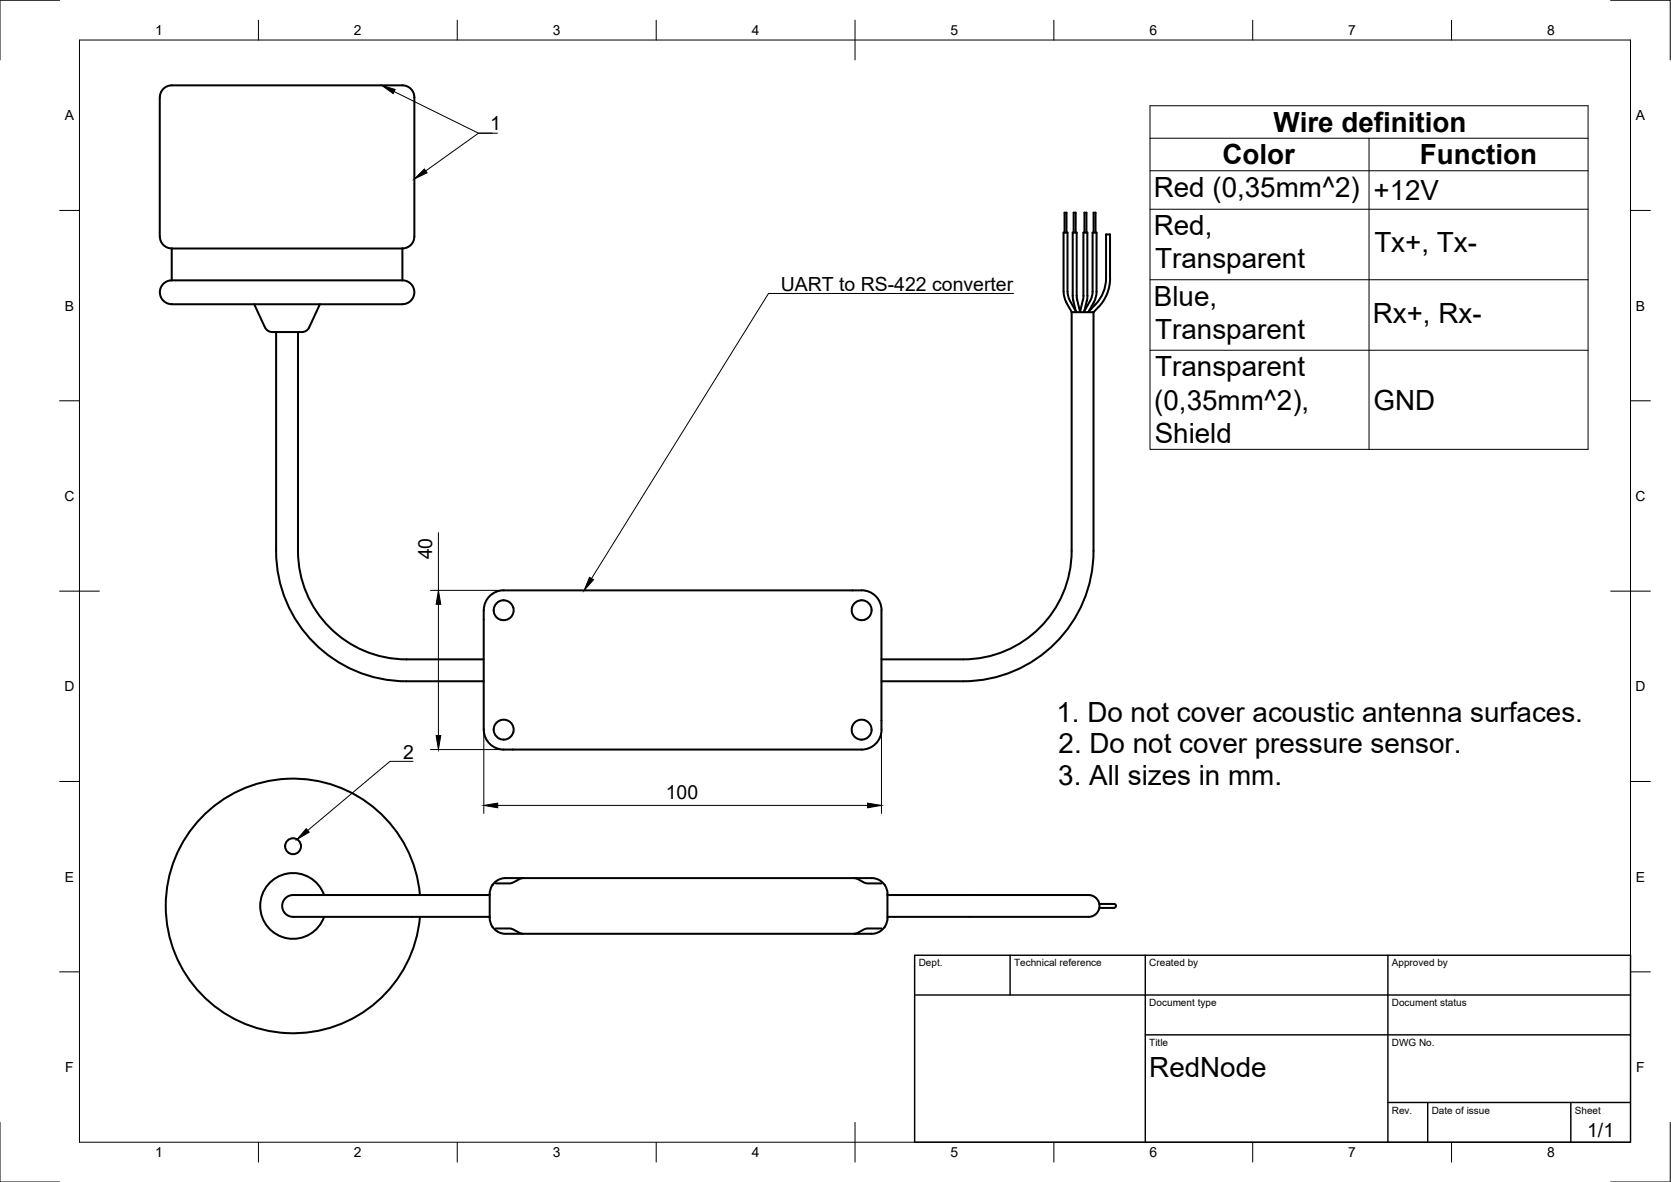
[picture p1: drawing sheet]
<svg xmlns="http://www.w3.org/2000/svg" width="420mm" height="297mm" viewBox="0 0 420 297" stroke-linecap="round" stroke-linejoin="round" font-family="sans-serif">
<!-- layer: Visible -->
<g fill="none" stroke="#000" stroke-width=".51">
<path d="M40.2 59.4v-35a3.3 3.3 0 0 1 4-3h55.9a3.3 3.3 0 0 1 4.1 3v35M40.2 59.4a2.99 2.99 0 0 0 3 3M104.2 59.4a2.99 2.99 0 0 1-3 3M267.7 58.4v-4.9h.5v4.9M270 58.4v-4.9h.5v4.9M272.7 58.4v-4.9h.5v4.9M275 58.4v-4.9h.5v4.9M43.2 70.4h58M43.2 62.4h58M43.2 62.4v8M43.2 70.4a3 3 0 0 0-3 3.4 3 3 0 0 0 3.7 2.7h56.2a3.1 3.1 0 0 0 3.7-1.8 3.1 3.1 0 0 0-1.3-3.9l-1.3-.4M63.9 76.5l2.8 5.8a3.1 3.1 0 0 0 3 1.1h6.2"/>
<path d="M80.4 76.5l-2.7 5.8M101.2 62.4v8M267.4 73.3v-14.9h1v14.9M267.4 73.3l.2 1.4 .6 1.3M268.1 76l1.4 2.5M268.4 73.3l.1 .9 .5 1.3M269 75.6l1.5 2.6M269.5 78.5h5.5M269.5 78.5v60M270.5 78.2l.1 .3M270.5 78.2l-.8-3.6v-16.2h1v16.2l.9 3.8M271.6 78.4v.1"/>
<path d="M272.6 78.2l-.1 .3M273.4 74.3v-15.9h-1v16.2l-.8 3.8M273.4 74.3l-.8 3.9M273.7 78.3l-.1 .2M274.7 73.3v-14.9h1v14.9M274.7 73.3l-.4 1.8-1.7 3.1M275 78.5v60M275 76l-1.3 2.3M275.7 73.3l-.2 1.4-.5 1.3M276.2 77.2l-1.2 1.3M276.2 77.2a10.4 10.4 0 0 0 2.9-7.3v-11h-1v11a9.5 9.5 0 0 1-2.6 6.6l-1.8 1.8M69.4 83.4v55.1"/>
<path d="M74.9 83.4v55.1M77.7 82.3a2 2 0 0 1-1.8 1.1M69.4 138.4a32.8 32.8 0 0 0 32.8 32.8M74.9 138.4a27.3 27.3 0 0 0 27.3 27.3M269.5 138.4a27.3 27.3 0 0 1-27.3 27.3h-20.6M275 138.4a32.8 32.8 0 0 1-32.8 32.8h-20.6M129.1 152.6a2.52 2.52 0 0 1-2.1 3.2 2.52 2.52 0 0 1-2.9-2.4 2.51 2.51 0 0 1 4-2.1l.5 .6 .4 .8M216.6 150.9l-.7 .1-.9 .5-.8 1.2M216.6 148.4h-87.7a6.9 6.9 0 0 0-5.5 1.1 5 5 0 0 0-1.8 3.8v27.8a7.1 7.1 0 0 0 1.2 5.5 5 5 0 0 0 3.9 1.8h89.9M216.7 148.3a5 5 0 0 1 4.9 5.1v27.7a6.9 6.9 0 0 1-1.1 5.5 5 5 0 0 1-3.8 1.8M216.7 150.8a2.53 2.53 0 0 1 2 4l-.5 .5a2.52 2.52 0 0 1-2.9 .1 2.52 2.52 0 0 1-1.1-2.8M102.2 165.7h19.4"/>
<path d="M102.2 171.2h19.4M216.6 185.9l-1.1-.3-.8-.6a2.5 2.5 0 0 1 .7-3.8 2.5 2.5 0 0 1 3.6 1.4 2.51 2.51 0 0 1-2.3 3.3M81.5 224.9a8.3 8.3 0 0 0-12.7-3.9 8.3 8.3 0 0 0 0 13.3 8.3 8.3 0 0 0 12.7-3.9M105.6 224.9a32 32 0 0 0-48.7-24.5 32 32 0 0 0 0 54.5 32 32 0 0 0 48.7-24.5M123.1 224.9h-48.4a2.84 2.84 0 0 0-3.4 1.6 2.84 2.84 0 0 0 1.2 3.6l1.2 .3h49.4M123.8 222.5l-.6 1.2-.1 1 .1 6.4 .6 1.8M123.8 232.9l.8 .9 .7 .4a5.7 5.7 0 0 0 3.5 .5h86.5a15.7 15.7 0 0 0 5.2-.3l1.1-.6 .9-.9M123.8 222.4l.8-.8 .7-.5a5.7 5.7 0 0 1 3.5-.4h86.5a15.7 15.7 0 0 1 5.2 .2l1.1 .6 .8 .9a3.4 3.4 0 0 1 .7 2.3v6.4l-.6 1.8M124.6 233.3h3.8l2.3 1.2 .8 .2M131.5 220.7l-.8 .2-2.3 1.1h-3.8M214.8 220.7l.9 .2 2.1 1.1h3.8M221.6 233.3h-3.8l-2.1 1.1-.9 .3"/>
<path d="M223.1 224.9h49.6a2.91 2.91 0 0 1 3.1 1.1 2.91 2.91 0 0 1 .1 3.4 4.4 4.4 0 0 1-3.7 1h-49.1M276.4 227.2h2.6a1.3 1.3 0 0 1 1.6 .4l-.2 .5h-.3M276.4 228.2h3.7"/>
<circle cx="126.6" cy="183.4" r="2.51"/>
<circle cx="73.7" cy="212.7" r="2"/>
</g>
<!-- layer: Border -->
<g fill="none" stroke="#000" stroke-width=".25">
<path d="M15 .1h-15v15M20 10.1h390v276.9h-390zM65 5.1v5M115 5.1v5M165 5.1v5M215 5.1v10M265 5.1v5M315 5.1v5M365 5.1v5M405 .1h15v15M15 52.9h5M410 52.9h5"/>
<path d="M15 100.7h5M410 100.7h5M15 148.6h10M405 148.6h10M15 196.4h5M410 196.4h5M15 244.2h5M410 244.2h5M0 282.1v14.9h15M65 287v5M115 287v5M165 287v5"/>
<path d="M215 282.1v9.9M265 287v5M315 287v5M365 287v5M420 282.1v14.9h-15"/>
</g>
<!-- layer: TitleBlock -->
<path d="M230 240.1h180v46.9h-180zM230 250h180M254 240.1v9.9M288 240.1v46.9M349 240.1v46.9M288 260.1h122M349 277.1h61M359 277.1v9.9M395 277.1v9.9" fill="none" stroke="#000" stroke-width=".36"/>
<!-- layer: Annotations -->
<path d="M96 21.4l3.4 1.1-.6 1zM104.2 45l2.5-2.5 .7 .9zM148.2 145.1l1 .6-2.3 2.7zM77 208.2l.7 .9-3 1.8z" fill="#000" stroke="#000" stroke-width=".25"/>
<path d="M99.1 23l21.2 10.5h3.5M125.1 33.5h-4.8l-13.3 9.5M254.8 73.8h-61.6l-44.5 71.6M103.9 191.3h-5.9l-20.6 17.4" fill="none" stroke="#000" stroke-width=".25"/>
<!-- layer: BOM -->
<path d="M289.2 26.6h110.1v86.3h-110.1zM289.2 34.7h110.1M344.2 34.7v78.2M289.2 42.9h110.1M289.2 52.6h110.1M289.2 70.3h110.1M289.2 88h110.1" fill="none" stroke="#000" stroke-width=".25"/>
<!-- layer: Dimensions -->
<path d="M110.2 133.9v14.5M108.2 148.4h18.7M110.2 151.9v33M108.2 188.4h18.7M121.6 183.1v21.3M221.6 183.1v21.3M125.1 202.4h93" fill="none" stroke="#000" stroke-width=".25"/>
<path d="M110.2 148.4l.6 3.5h-1.1zM109.7 184.9h1.1l-.6 3.5zM121.6 202.4l3.5-.6v1.2zM218.1 201.8l3.5 .6-3.5 .6z" fill="#000" stroke="#000" stroke-width=".25"/>
<g font-size="7">
<text x="320.2" y="33.2">Wire definition</text>
<text x="307.4" y="41.3">Color</text>
<text x="357" y="41.3">Function</text>
<text x="290.1" y="49.6">Red (0,35mm^2)</text>
<text x="345.4" y="50.3">+12V</text>
<text x="290.1" y="59.1">Red,</text>
<text x="345.6" y="63.4">Tx+, Tx-</text>
<text x="290.5" y="67.4">Transparent</text>
<text x="290.2" y="76.8">Blue,</text>
<text x="345.2" y="81.2">Rx+, Rx-</text>
<text x="290.5" y="85.1">Transparent</text>
<text x="290.5" y="94.5">Transparent</text>
<text x="290.2" y="102.9">(0,35mm^2),</text>
<text x="345.4" y="103">GND</text>
<text x="290.3" y="111.3">Shield</text>
<text x="265.6" y="181.5">1. Do not cover acoustic antenna surfaces.</text>
<text x="266.2" y="189.3">2. Do not cover pressure sensor.</text>
<text x="266.1" y="197.2">3. All sizes in mm.</text>
<text x="289" y="270.6">RedNode</text>
</g>
<g font-size="4.9">
<text x="123.3" y="32.8">1</text>
<text x="196.3" y="73.1">UART to RS-422 converter</text>
<text x="108.7" y="140.6" transform="rotate(-90 108.7 140.6)">40</text>
<text x="101.4" y="190.6">2</text>
<text x="167.4" y="200.9">100</text>
<text x="399.1" y="285.7">1/1</text>
</g>
<g font-size="3.5">
<text x="39" y="8.8">1</text>
<text x="89" y="8.8">2</text>
<text x="139" y="8.8">3</text>
<text x="189" y="8.8">4</text>
<text x="239" y="8.8">5</text>
<text x="289" y="8.8">6</text>
<text x="339" y="8.8">7</text>
<text x="389" y="8.8">8</text>
<text x="16.3" y="30.2">A</text>
<text x="411.3" y="30.2">A</text>
<text x="16.3" y="78">B</text>
<text x="411.3" y="78">B</text>
<text x="16.2" y="125.9">C</text>
<text x="411.2" y="125.9">C</text>
<text x="16.2" y="173.7">D</text>
<text x="411.2" y="173.7">D</text>
<text x="16.3" y="221.6">E</text>
<text x="411.3" y="221.6">E</text>
<text x="16.4" y="269.4">F</text>
<text x="411.4" y="269.4">F</text>
<text x="39" y="290.8">1</text>
<text x="89" y="290.8">2</text>
<text x="139" y="290.8">3</text>
<text x="189" y="290.8">4</text>
<text x="239" y="290.8">5</text>
<text x="289" y="290.8">6</text>
<text x="339" y="290.8">7</text>
<text x="389" y="290.8">8</text>
</g>
<g font-size="2.5">
<text x="231" y="242.9">Dept.</text>
<text x="255" y="242.9">Technical reference</text>
<text x="289" y="242.9">Created by</text>
<text x="350" y="242.9">Approved by</text>
<text x="289" y="252.8">Document type</text>
<text x="350" y="252.8">Document status</text>
<text x="289" y="262.9">Title</text>
<text x="350" y="262.9">DWG No.</text>
<text x="350" y="279.9">Rev.</text>
<text x="360" y="279.9">Date of issue</text>
<text x="396" y="279.9">Sheet</text>
</g>
</svg>
